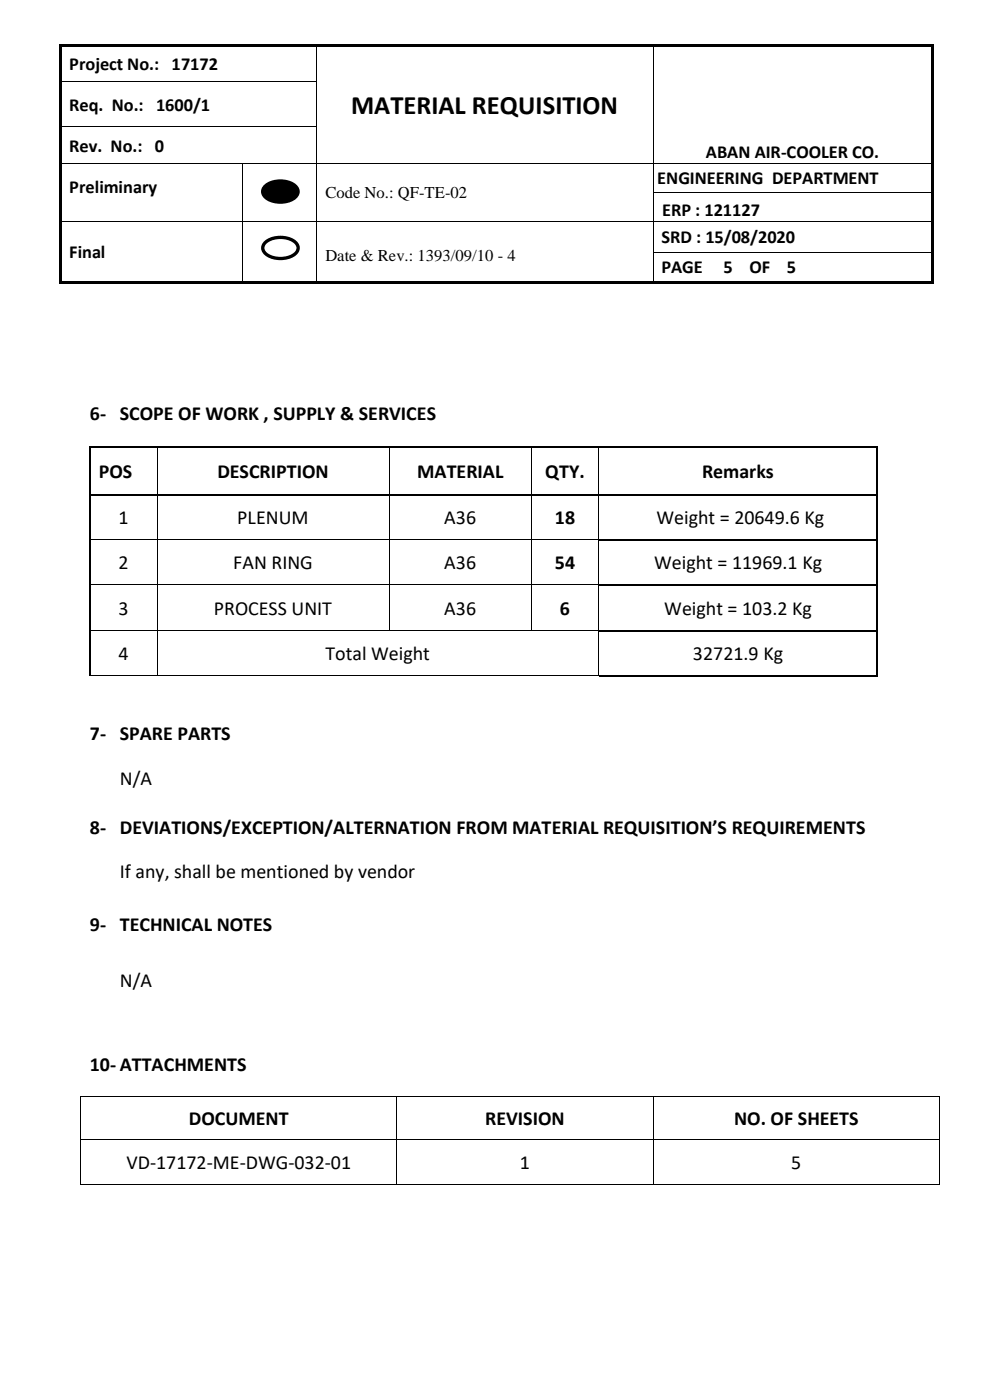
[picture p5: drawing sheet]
<svg xmlns="http://www.w3.org/2000/svg" width="210mm" height="297mm" viewBox="0 0 210 297" stroke-linecap="round" stroke-linejoin="round" font-family="sans-serif">
<g fill="#000">
<path d="M12.5 9.3h.5v.6h-.5z" fill-rule="evenodd"/>
<path d="M12.5 9.3h.5v.5h-.5z" fill-rule="evenodd"/>
<path d="M12.5 9.9h.5v7.3h-.5z" fill-rule="evenodd"/>
<path d="M12.5 17.2h.5v.5h-.5z" fill-rule="evenodd"/>
<path d="M13 9.3h54v.5h-54z" fill-rule="evenodd"/>
<path d="M67 9.8l.2 .1z" fill-rule="evenodd"/>
<path d="M67 9.3h.5v.5h-.5z" fill-rule="evenodd"/>
<path d="M67 17.2h.2v.5h-.2z" fill-rule="evenodd"/>
<path d="M67.5 9.3h71v.5h-71z" fill-rule="evenodd"/>
<path d="M138.5 9.8l.1 .1z" fill-rule="evenodd"/>
<path d="M138.5 9.3h.5v.5h-.5z" fill-rule="evenodd"/>
<path d="M138.5 17.2h.1v.5h-.1z" fill-rule="evenodd"/>
<path d="M139 9.3h58.5v.5h-58.5z" fill-rule="evenodd"/>
<path d="M197.5 9.3h.5v.6h-.5z" fill-rule="evenodd"/>
<path d="M197.5 9.3h.5v.5h-.5z" fill-rule="evenodd"/>
<path d="M197.5 9.9h.5v7.3h-.5z" fill-rule="evenodd"/>
<path d="M197.5 17.2h.5v.5h-.5z" fill-rule="evenodd"/>
<path d="M12.5 17.7h.5v9h-.5z" fill-rule="evenodd"/>
<path d="M12.5 26.7h.5v.5h-.5z" fill-rule="evenodd"/>
<path d="M12.5 27.2h.5v7.4h-.5z" fill-rule="evenodd"/>
<path d="M12.5 34.6h.5v.1h-.5z" fill-rule="evenodd"/>
<path d="M51.4 34.6h.1v.1h-.1z" fill-rule="evenodd"/>
<path d="M67 26.7h.2v.5h-.2z" fill-rule="evenodd"/>
<path d="M67 34.6h.2v.1h-.2z" fill-rule="evenodd"/>
<path d="M138.5 26.7h.1v.5h-.1z" fill-rule="evenodd"/>
<path d="M138.5 34.6h.1v.1h-.1z" fill-rule="evenodd"/>
<path d="M197.5 17.7h.5v9h-.5z" fill-rule="evenodd"/>
<path d="M197.5 26.7h.5v.5h-.5z" fill-rule="evenodd"/>
<path d="M197.5 27.2h.5v7.4h-.5z" fill-rule="evenodd"/>
<path d="M197.5 34.6h.5v.1h-.5z" fill-rule="evenodd"/>
<path d="M12.5 34.7h.5v6.2h-.5z" fill-rule="evenodd"/>
<path d="M12.5 40.9h.5v.1h-.5z" fill-rule="evenodd"/>
<path d="M12.5 41h.5v5.8h-.5z" fill-rule="evenodd"/>
<path d="M12.5 46.8h.5v.2h-.5z" fill-rule="evenodd"/>
<path d="M12.5 47h.5v6.4h-.5z" fill-rule="evenodd"/>
<path d="M12.5 53.4h.5v.2h-.5z" fill-rule="evenodd"/>
<path d="M12.5 53.6h.5v6.1h-.5z" fill-rule="evenodd"/>
<path d="M51.4 40.9h.1v.1h-.1z" fill-rule="evenodd"/>
<path d="M51.4 46.8h.1v.2h-.1z" fill-rule="evenodd"/>
<path d="M51.4 53.4h.1v.2h-.1z" fill-rule="evenodd"/>
<path d="M56.1 39.7a5.2 5.2 0 0 1 6.8 0 1.73 1.73 0 0 1-1.1 2.7 5.3 5.3 0 0 1-5.7-.8 1.46 1.46 0 0 1 0-1.9z" fill-rule="evenodd"/>
<path d="M67 40.9h.2v.1h-.2z" fill-rule="evenodd"/>
<path d="M67 46.8h.2v.2h-.2z" fill-rule="evenodd"/>
<path d="M67 53.4h.2v.2h-.2z" fill-rule="evenodd"/>
<path d="M138.5 40.9h.1v.1h-.1z" fill-rule="evenodd"/>
<path d="M138.5 46.8h.1v.2h-.1z" fill-rule="evenodd"/>
<path d="M138.5 53.4h.1v.2h-.1z" fill-rule="evenodd"/>
<path d="M197.5 34.7h.5v6.2h-.5z" fill-rule="evenodd"/>
<path d="M197.5 40.9h.5v.1h-.5z" fill-rule="evenodd"/>
<path d="M197.5 41h.5v5.8h-.5z" fill-rule="evenodd"/>
<path d="M197.5 46.8h.5v.2h-.5z" fill-rule="evenodd"/>
<path d="M197.5 47h.5v6.4h-.5z" fill-rule="evenodd"/>
<path d="M197.5 53.4h.5v.2h-.5z" fill-rule="evenodd"/>
<path d="M197.5 53.6h.5v6.1h-.5z" fill-rule="evenodd"/>
<path d="M12.5 59.7h.5v.5h-.5z" fill-rule="evenodd"/>
<path d="M12.5 59.7h.5v.5h-.5z" fill-rule="evenodd"/>
<path d="M13 59.7h38.4v.5h-38.4z" fill-rule="evenodd"/>
<path d="M51.4 59.7h.5v.5h-.5z" fill-rule="evenodd"/>
<path d="M51.9 59.7h15.1v.5h-15.1z" fill-rule="evenodd"/>
<path d="M67 59.7h.5v.5h-.5z" fill-rule="evenodd"/>
<path d="M67.5 59.7h71v.5h-71z" fill-rule="evenodd"/>
<path d="M138.5 59.7h.5v.5h-.5z" fill-rule="evenodd"/>
<path d="M139 59.7h58.5v.5h-58.5z" fill-rule="evenodd"/>
<path d="M197.5 59.7h.5v.5h-.5z" fill-rule="evenodd"/>
<path d="M197.5 59.7h.5v.5h-.5z" fill-rule="evenodd"/>
</g>
<g fill="none" stroke="#000" stroke-width=".21">
<path d="M13 17.3h54M67.1 9.9v7.3M67.1 17.7v9M138.5 9.9v7.3M138.5 17.7v9M13 26.8h54M13 34.6h38.4M51.4 34.7v6.2M51.5 34.6h15.5M67.1 27.2v7.4M67.1 34.7v6.2M67.2 34.6h71.3"/>
<path d="M138.5 27.2v7.4M138.5 34.7v6.2M138.6 34.6h58.9M13 46.9h38.4M51.4 41v5.8M51.4 47v6.4M51.4 53.6v6.1M51.5 46.9h15.5M67.1 41v5.8M67.1 47v6.4M67.1 53.6v6.1M67.2 46.9h71.3"/>
<path d="M138.5 41v5.8M138.5 47v6.4M138.5 53.6v6.1M138.6 40.9h58.9M138.6 46.9h58.9M138.6 53.5h58.9"/>
</g>
<path d="M56.1 39.7a5.2 5.2 0 0 1 6.8 0 1.73 1.73 0 0 1-1.1 2.7 5.3 5.3 0 0 1-5.7-.8 1.46 1.46 0 0 1 0-1.9z" fill="none" stroke="#000" stroke-width=".71" stroke-linecap="butt"/>
<path d="M56.1 51.6a5.2 5.2 0 0 1 6.8 0 1.73 1.73 0 0 1-1.1 2.8 5.3 5.3 0 0 1-5.7-.8 1.46 1.46 0 0 1 0-2z" fill-rule="evenodd" fill="#fff"/>
<path d="M56.1 51.6a5.2 5.2 0 0 1 6.8 0 1.73 1.73 0 0 1-1.1 2.8 5.3 5.3 0 0 1-5.7-.8 1.46 1.46 0 0 1 0-2z" fill="none" stroke="#000" stroke-width=".71" stroke-linecap="butt"/>
<g fill="#000">
<path d="M18.9 94.6h.3v.4h-.3z" fill-rule="evenodd"/>
<path d="M18.9 94.6h.3v.4h-.3z" fill-rule="evenodd"/>
<path d="M33.3 94.6h.3v.4h-.3z" fill-rule="evenodd"/>
<path d="M82.5 94.6h.3v.4h-.3z" fill-rule="evenodd"/>
<path d="M112.7 94.6h.3v.4h-.3z" fill-rule="evenodd"/>
<path d="M126.9 94.6h.4v.4h-.4z" fill-rule="evenodd"/>
<path d="M186 94.6h.3v.4h-.3z" fill-rule="evenodd"/>
<path d="M186 94.6h.3v.4h-.3z" fill-rule="evenodd"/>
<path d="M18.9 104.8h.3v.3h-.3z" fill-rule="evenodd"/>
<path d="M18.9 114.4h.3v.3h-.3z" fill-rule="evenodd"/>
<path d="M33.3 104.8h.3v.3h-.3z" fill-rule="evenodd"/>
<path d="M33.3 114.4h.2v.3h-.2z" fill-rule="evenodd"/>
<path d="M82.5 104.8h.3v.3h-.3z" fill-rule="evenodd"/>
<path d="M82.5 114.4h.2v.3h-.2z" fill-rule="evenodd"/>
<path d="M112.7 104.8h.3v.3h-.3z" fill-rule="evenodd"/>
<path d="M112.7 114.4h.1v.3h-.1z" fill-rule="evenodd"/>
<path d="M126.9 104.8h.4v.3h-.4z" fill-rule="evenodd"/>
<path d="M126.9 114.4h.2v.3h-.2z" fill-rule="evenodd"/>
<path d="M186 104.8h.3v.3h-.3z" fill-rule="evenodd"/>
<path d="M186 114.4h.3v.3h-.3z" fill-rule="evenodd"/>
<path d="M18.9 124h.3v.3h-.3z" fill-rule="evenodd"/>
<path d="M18.9 133.6h.3v.4h-.3z" fill-rule="evenodd"/>
<path d="M33.3 124h.2v.3h-.2z" fill-rule="evenodd"/>
<path d="M33.3 133.6h.2v.4h-.2z" fill-rule="evenodd"/>
<path d="M82.5 124h.2v.3h-.2z" fill-rule="evenodd"/>
<path d="M82.5 133.6h.2v.2h-.2z" fill-rule="evenodd"/>
<path d="M112.7 124h.1v.3h-.1z" fill-rule="evenodd"/>
<path d="M112.7 133.6h.1v.2h-.1z" fill-rule="evenodd"/>
<path d="M126.9 124h.2v.3h-.2z" fill-rule="evenodd"/>
<path d="M126.9 133.6h.2v.4h-.2z" fill-rule="evenodd"/>
<path d="M186 124h.3v.3h-.3z" fill-rule="evenodd"/>
<path d="M186 133.6h.3v.4h-.3z" fill-rule="evenodd"/>
<path d="M33.3 143.2h.2v.2h-.2z" fill-rule="evenodd"/>
<path d="M126.9 143.2h.2v.2h-.2z" fill-rule="evenodd"/>
<path d="M126.9 143.2h.2v.2h-.2z" fill-rule="evenodd"/>
<path d="M186 143.2h.3v.4h-.3z" fill-rule="evenodd"/>
<path d="M186 143.2h.3v.4h-.3z" fill-rule="evenodd"/>
<path d="M17.1 232.6h.1v.2h-.1z" fill-rule="evenodd"/>
<path d="M17.1 232.6h.1v.2h-.1z" fill-rule="evenodd"/>
<path d="M84.1 232.6h.2v.2h-.2z" fill-rule="evenodd"/>
<path d="M138.5 232.6h.2v.2h-.2z" fill-rule="evenodd"/>
<path d="M199.2 232.6h.1v.2h-.1z" fill-rule="evenodd"/>
<path d="M199.2 232.6h.1v.2h-.1z" fill-rule="evenodd"/>
<path d="M17.1 241.7h.1v.1h-.1z" fill-rule="evenodd"/>
<path d="M17.1 251.2h.1v.2h-.1z" fill-rule="evenodd"/>
<path d="M17.1 251.2h.1v.2h-.1z" fill-rule="evenodd"/>
<path d="M84.1 241.7h.2v.1h-.2z" fill-rule="evenodd"/>
<path d="M84.1 251.2h.2v.2h-.2z" fill-rule="evenodd"/>
<path d="M138.5 241.7h.2v.1h-.2z" fill-rule="evenodd"/>
<path d="M138.5 251.2h.2v.2h-.2z" fill-rule="evenodd"/>
<path d="M199.2 241.7h.1v.1h-.1z" fill-rule="evenodd"/>
<path d="M199.2 251.2h.1v.2h-.1z" fill-rule="evenodd"/>
<path d="M199.2 251.2h.1v.2h-.1z" fill-rule="evenodd"/>
</g>
<g fill="none" stroke="#000" stroke-width=".34">
<path d="M19 95v9.8M19.2 94.8h14.1M33.6 94.8h48.9M82.8 94.8h29.9M113 94.8h13.9M127.3 94.8h58.7M186.1 95v9.8M19 105.1v9.3M19 114.7v9.3M19.2 104.9h14.1M33.6 104.9h48.9M82.8 104.9h29.9"/>
<path d="M113 104.9h13.9M127.1 114.5h58.9M127.3 104.9h58.7M186.1 105.1v9.3M186.1 114.7v9.3M19 124.3v9.3M19 134v9.2M127.1 124.1h58.9M127.1 133.8h58.9M186.1 124.3v9.3M186.1 134v9.2M127.1 143.4h58.9"/>
</g>
<g fill="none" stroke="#000" stroke-width=".21">
<path d="M33.4 95v9.8M82.6 95v9.8M112.8 95v9.8M127 95v9.8M19.2 114.4h14.1M33.4 105.1v9.3M33.4 114.7v9.3M33.5 114.4h49M82.6 105.1v9.3M82.6 114.7v9.3M82.7 114.4h30M112.8 105.1v9.3"/>
<path d="M112.8 114.7v9.3M112.8 114.4h14.1M127 105.1v9.3M127 114.7v9.3M19.2 124.1h14.1M19.2 133.7h14.1M33.4 124.3v9.3M33.4 134v9.2M33.5 124.1h49M33.5 133.7h49M82.6 124.3v9.3M82.7 124.1h30"/>
<path d="M82.7 133.7h30M112.8 124.3v9.3M112.8 124.1h14.1M112.8 133.7h14.1M127 124.3v9.3M127 134v9.2M18.9 143.3h14.4M33.5 143.3h93.4M17.1 232.8v8.9M17.2 232.7h66.9M84.2 232.8v8.9M84.3 232.7h54.2"/>
<path d="M138.6 232.8v8.9M138.7 232.7h60.5M199.3 232.8v8.9M17.1 241.8v9.4M17.2 241.8h66.9M17.2 251.3h66.9M84.2 241.8v9.4M84.3 241.8h54.2M84.3 251.3h54.2M138.6 241.8v9.4M138.7 241.8h60.5M138.7 251.3h60.5"/>
<path d="M199.3 241.8v9.4"/>
</g>
<path d="M46.6 256h5.8v7.4h-5.8z" fill-rule="evenodd" fill="#fff"/>
<text font-size="5.6" x="74.5" y="24.2">MATERIAL REQUISITION</text>
<g font-size="4.2">
<text x="19" y="89.2">6- SCOPE OF WORK , SUPPLY &amp; SERVICES</text>
<text x="21" y="101.3">POS</text>
<text x="46.1" y="101.3">DESCRIPTION</text>
<text x="88.5" y="101.3">MATERIAL</text>
<text x="115.7" y="101.3">QTY.</text>
<text x="149" y="101.3">Remarks</text>
<text x="25.1" y="111.2">1</text>
<text x="50.3" y="111.2">PLENUM</text>
<text x="94.3" y="111.2">A36</text>
<text x="117.7" y="111.2">18</text>
<text x="139.3" y="111.2">Weight = 20649.6 Kg</text>
<text x="25.1" y="120.8">2</text>
<text x="49.5" y="120.8">FAN RING</text>
<text x="94.3" y="120.8">A36</text>
<text x="117.7" y="120.8">54</text>
<text x="138.8" y="120.8">Weight = 11969.1 Kg</text>
<text x="25.1" y="130.4">3</text>
<text x="45.4" y="130.4">PROCESS UNIT</text>
<text x="94.3" y="130.4">A36</text>
<text x="118.8" y="130.4">6</text>
<text x="140.9" y="130.4">Weight = 103.2 Kg</text>
<text x="25.1" y="140">4</text>
<text x="69.1" y="140">Total Weight</text>
<text x="147" y="140">32721.9 Kg</text>
<text x="19" y="157.1">7- SPARE PARTS</text>
<text x="25.4" y="166.5">N/A</text>
<text x="19" y="176.9">8- DEVIATIONS/EXCEPTION/ALTERNATION FROM MATERIAL REQUISITION’S REQUIREMENTS</text>
<text x="25.4" y="186.3">If any, shall be mentioned by vendor</text>
<text x="19" y="197.5">9- TECHNICAL NOTES</text>
<text x="25.4" y="209.3">N/A</text>
<text x="19" y="227.2">10- ATTACHMENTS</text>
<text x="40.1" y="238.7">DOCUMENT</text>
<text x="102.9" y="238.7">REVISION</text>
<text x="155.7" y="238.7">NO. OF SHEETS</text>
<text x="26.8" y="248">VD-17172-ME-DWG-032-01</text>
<text x="110.3" y="248">1</text>
<text x="167.8" y="248">5</text>
</g>
<g font-size="3.9">
<text x="14.7" y="14.8">Project No.: 17172</text>
<text x="14.7" y="23.5">Req. No.: 1600/1</text>
<text x="14.7" y="32.2">Rev. No.: 0</text>
<text x="149.8" y="33.5">ABAN AIR-COOLER CO.</text>
<text x="14.7" y="41">Preliminary</text>
<text x="139.4" y="39.1">ENGINEERING DEPARTMENT</text>
<text x="140.4" y="45.8">ERP : 121127</text>
<text x="140.3" y="51.5">SRD : 15/08/2020</text>
<text x="14.7" y="54.8">Final</text>
<text x="140.3" y="58">PAGE</text>
<text x="153.5" y="58">5</text>
<text x="159" y="58">OF</text>
<text x="166.9" y="58">5</text>
</g>
<g font-size="3.5">
<text x="69" y="42">Code No.: QF-TE-02</text>
<text x="69" y="55.3">Date &amp; Rev.: 1393/09/10 - 4</text>
</g>
</svg>
